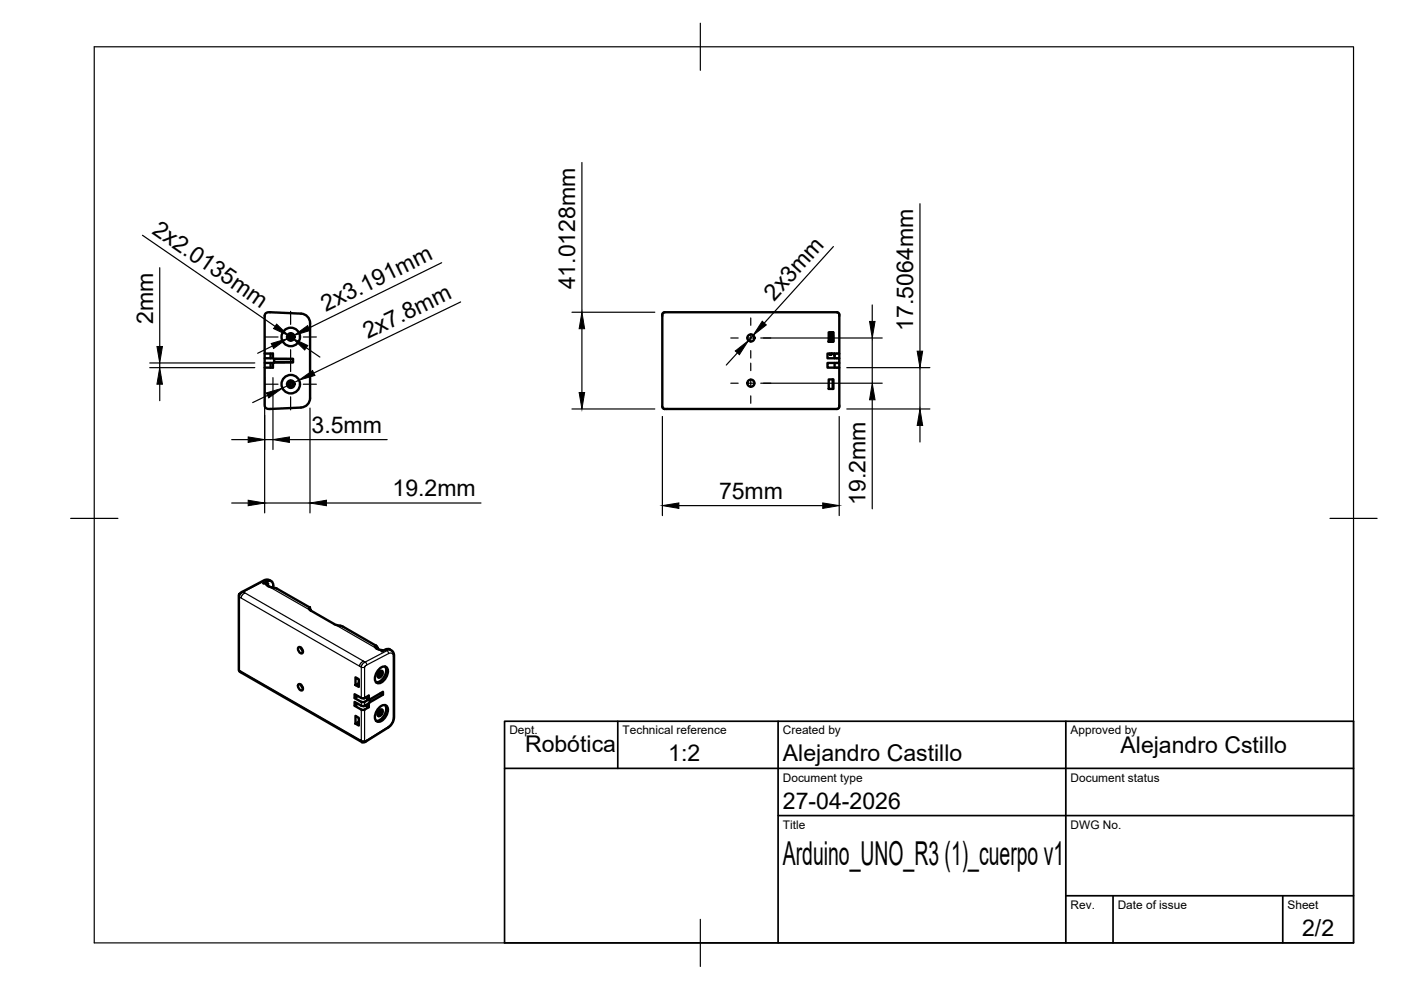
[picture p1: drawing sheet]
<svg xmlns="http://www.w3.org/2000/svg" width="297mm" height="210mm" viewBox="0 0 297 210" stroke-linecap="round" stroke-linejoin="round" font-family="sans-serif">
<!-- layer: Visible -->
<g fill="none" stroke="#000" stroke-width=".51">
<path d="M56.1 77h1.8v.9h-1.8M56.1 75h1.8v1h-1.8M57.4 75v1M57.4 77v.9M58.1 76.1h4v.7h-4zM58.1 76.1h4M62.1 76.8h-4M65.7 68.5a2 2 0 0 0-1.9-2l-6.5-.3a.88 .88 0 0 0-1.2 .8v19a.88 .88 0 0 0 1.2 .7l6.5-.3a2.04 2.04 0 0 0 1.9-2v-15.9M140.5 66.4l.3-.2 36.9 .1 .2 .3v8.4h-2.4v1h2.4v1h-2.4v.9h2.4v8.6l-.4 .2-36.8-.1-.3-.3zM175.7 70.5h1v2h-1zM175.7 72.3v.2M175.9 75l.1 .2 .3-.2"/>
<path d="M176 70.5v2M176.2 70.5l-.1 2M176.7 72.3l-.1-1.8-.1 2M176.8 75l.2 .4M177 75v1M177 77v.9M177.9 75v1M177.9 77v.9M175.7 80.4h1v2.1h-1zM176.6 80.4v2.1M56.6 123.3l-.8 .4 .4-.2 .4 .1M56.6 123.3a.85 .85 0 0 1 1-.1 .85 .85 0 0 1 .3 .9v.5"/>
<path d="M56.6 123.6h.1M56.7 124.2h.2M56.9 123.8l-.3-.2-.1 .1v.2l.4 .4 1.8 .5 7 4M57.5 123.2l-.8-.3-.7 .1-4.7 2.5-.6 .6v16.2l26.1 15.1 .7-.1 5-3.2 .5-.6 .4-.8 .1-13.9-.3-.7-.6-.4M63.2 137.3a.76 .76 0 0 1 .9 .3 .76 .76 0 0 1-.1 .9l-.7-.4zM63.8 137.3l.4 .8M65.7 129.3h.1M65.8 129.3l-.2-.5v.3l.3 .4 5.1 2.9 1.7 .5 7 4M79.8 137.4l.4 .2M80 137.5l.2 .1-.4-.6-.3-.1v.2l.4 .4 1.5 .4M82.6 137.7l-.6-.1-1 .5M63.2 145.1a.76 .76 0 0 1 .9 .4 .76 .76 0 0 1-.1 .9l-.7-.5z"/>
<path d="M63.8 145.2l.4 .7M75.4 151.8l.7 .4v1.6l-.7-.4zM75.4 143.6l.7 .4v1.6l-.7-.4zM75.9 149.2l-.7 .4M75.9 147.6l-.7 .4M76.1 153l-.7 .4M76.1 144.8l-.7 .4M76.6 149.6l-1.4-.8v.8l1.4 .8M76.6 148l-1.4-.8v.8l1.4 .8M76.6 150.4h.7M76.6 149.6h.7M76.6 148.8h.7"/>
<path d="M76.6 148h.7M77.1 149.7l.4-.2 .7 .4-.9 .5M77.1 148.1l.4-.2 .7 .4-.9 .5M77.3 149.6l.9-.5v.8M77.3 148l.9-.5v.8M77.5 149.5v.1M78.4 148.3l2.8-1.6v.6l-2.8 1.6zM80.3 151.4a.44 .44 0 0 0 .6-.1 .44 .44 0 0 0-.2-.6l-.4 .3v.5M80.3 143.6a.79 .79 0 0 1-.1-.9 .79 .79 0 0 1 .9-.4l.1 .4-.2 .5-.3 .3-.4 .2M80.4 142.7l-.1 .4M80.5 150.5l.2-.1 .4 .1v.6l-.4 .6-.6 .1a.93 .93 0 0 1 .4-1.3zM80.5 149.9a.99 .99 0 0 1 1.3-.3 .99 .99 0 0 1 .4 1.3l-.4 .9a1.59 1.59 0 0 1-2.1 1 2.35 2.35 0 0 1 .8-2.9z"/>
<path d="M80.5 141.8a.99 .99 0 0 1 1.3-.4 .99 .99 0 0 1 .4 1.3l-.4 1a1.59 1.59 0 0 1-2.1 1 2.35 2.35 0 0 1 .8-2.9zM80.5 150.8l-.2 .4M80.5 142.6l-.2 .5zM80.7 147l.5 .3M80.7 142.5l-.3 .3-.1 .5M80.7 142.5a.44 .44 0 0 1 .2 .6 .44 .44 0 0 1-.6 .2M81.6 149.5a2.46 2.46 0 0 1-1.9 3.3M81.6 141.3a2.46 2.46 0 0 1-1.9 3.3"/>
<circle cx="61.6" cy="71.4" r="1.96"/>
<circle cx="61.6" cy="71.4" r=".79"/>
<circle cx="61.6" cy="71.4" r=".5"/>
<circle cx="159.2" cy="71.7" r=".75"/>
<circle cx="61.6" cy="81.5" r="1.96"/>
<circle cx="61.6" cy="81.5" r=".79"/>
<circle cx="61.6" cy="81.5" r=".5"/>
<circle cx="159.2" cy="81.2" r=".75"/>
</g>
<g fill="#000">
<circle cx="176.2" cy="75" r=".25"/>
<circle cx="77.5" cy="147.9" r=".25"/>
<circle cx="77.5" cy="149.5" r=".25"/>
</g>
<!-- layer: Visible Narrow -->
<g fill="none" stroke="#000" stroke-width=".25">
<path d="M50.7 126.4l.1 .2M50.8 126.6l25.8 14.8v6.6M50.8 126.6v15.5M51.4 125.5h.2M51.6 125.5l-.7 .5-.1 .6M51.6 125.5l.3 .2-.6 .5-.2 .6M51.9 125.7l25.2 14.5-.7 .5-.2 .6M55.8 123.7l10.2 5.8M56 123l.2 .1M56.2 123.1l-4.6 2.4M56.2 123.1l.4 .2M56.9 123.8v.4"/>
<path d="M57.2 123l-.5-.1-.5 .2M65.5 128.9v.2M70.8 132.3l10.2 5.8M79.9 137.1v.4M81.7 137.7l.3 .3-4.6 2.4 .4 .6M82.4 138.6a.63 .63 0 0 1 .7-.1 .63 .63 0 0 1 .3 .7l.1-.2M83 137.9l-.4-.1-.5 .2 .3 .6-5.1 2.7v6.7M83.4 139.2v13M50.7 141.9l.1 .2M50.8 142.1l.1 .4M50.8 142.1l25.4 14.7M51.1 142.3l.2 .4"/>
<path d="M76.2 156.8l.2 .3M76.6 150.4v6.6l-.4-.2M76.6 157l.1 .3M76.6 148.8v.8M76.6 157h.7M76.6 141.5h.7M77.1 140.2l.3 .2-.6 .4-.2 .6M77.3 150.4v6.7l5.1-3.1M77.3 148.8v.8M77.8 156.9l-.1 .2M80.6 151.5v.3M80.6 143.4v.2"/>
<path d="M82.4 154l-.1 .2M83.4 152.2l-.2 .8-.8 1M83.5 152l-.1 .2"/>
</g>
<!-- layer: BORDER -->
<path d="M20 9.9h267v190h-267zM148.5 4.9v10M15 109.9h10M282 109.9h10M148.5 194.9v10" fill="none" stroke="#000" stroke-width=".25"/>
<!-- layer: TITLEBLOCK -->
<path d="M107 152.9h180v47h-180zM131 152.9v10M165 152.9v47M226 152.9v47M107 162.9h180M165 172.9h122M226 189.9h61M236 189.9v10M272 189.9v10" fill="none" stroke="#000" stroke-width=".36"/>
<!-- layer: FD_Dimensions -->
<g fill="none" stroke="#000" stroke-width=".25">
<path d="M123.4 34.5v31.7M30.2 49.9l28.1 19.3M33.9 56.8v16.7M93.6 55.7l-28.1 13.9M176.7 52.3l-14.7 16.2M195.1 43.2v31.3M31.7 77.9h22.3M31.7 77h22.3M33.9 77v.9M57.8 73.4l-3.2 1.5M61.2 71.2l.8 .5M62.3 71.1l-1.4 .7"/>
<path d="M64.9 73.7l2.9 2M97.7 64l-31.2 15.1M121.3 66.2h17.5M123.4 69.7v13.5M156.3 74.8l-2.3 2.6M159.7 71.1l-1 1.1M161.3 71.7h25.7M179.5 77.9h17.6M184.9 64.7v3.4M184.9 71.7v9.6M195.1 77.9v8.8M33.9 81.5v3.5"/>
<path d="M49.1 93.2h3.5M56.1 80.1v28.6M56.1 93.2h1.8M56.7 83.8l-3.1 1.6M57.9 80.1v15.2M61.4 93.2h20.7M63.4 80.6l-3.5 1.7M65.7 86.5v22.2M121.3 86.7h17.5M140.4 88.3v21M161.3 81.3h25.7M177.9 88.3v21"/>
<path d="M179.5 86.7h17.6M184.9 84.8v23.1M195.1 90.2v3.5M49.1 106.7h3.5M56.1 106.7h9.6M69.2 106.7h32.8M143.9 107.2h30.5"/>
</g>
<g fill="#000" stroke="#000" stroke-width=".21">
<path d="M33.3 73.5h1.1l-.5 3.5zM57.5 72.8l3.4-1-2.9 2.1zM58.7 68.7l2.5 2.5-3.2-1.5zM62.3 71.1l2.9-2.1 .5 1.1zM62 71.7l3.3 1.6-.7 .9zM63.4 80.6l2.9-2 .5 1zM123.4 66.2l.6 3.5h-1.2zM155.9 74.4l2.8-2.2-1.9 3zM161.6 68.1l.9 .8-2.8 2.2zM184.4 68.1h1.1l-.6 3.6zM194.5 74.5h1.1l-.5 3.4zM33.9 77.9l.5 3.6h-1.1z"/>
<path d="M52.6 92.6l3.5 .6-3.5 .6zM56.5 83.3l3.4-1-2.9 2.1zM57.9 93.2l3.5-.6v1.2zM122.8 83.2h1.2l-.6 3.5zM184.9 81.3l.6 3.5h-1.1zM195.1 86.7l.5 3.5h-1.1zM52.6 106.1l3.5 .6-3.5 .5zM65.7 106.7l3.5-.6v1.1zM140.4 107.2l3.5-.6v1.2zM174.4 106.6l3.5 .6-3.5 .6z"/>
</g>
<!-- layer: Smart Centers -->
<g fill="none" stroke="#000" stroke-width=".25">
<path d="M56.2 71.5h2.7M60.7 71.5h1.8M61.6 66v2.8M61.6 70.6v1.7M61.6 74.1v4.7M64.3 71.5h2.8M154.9 71.7h1.6M158.3 71.7h1.8M159.2 67.4v1.6M159.2 70.8v1.8M159.2 74.3v1.6M159.2 77v1.6"/>
<path d="M161.9 71.7h1.5M56.2 81.5h2.7M60.7 81.5h1.8M61.6 80.6v1.8M61.6 84.1v2.8M64.3 81.5h2.8M154.9 81.3h1.6M158.3 81.3h1.8M159.2 80.4v1.7M159.2 83.9v1.6M161.9 81.3h1.5"/>
</g>
<text font-size="7" x="166" y="183.4">Arduino_UNO_R3 (1)_cuerpo v1</text>
<g font-size="4.9">
<text x="32.1" y="49.4" transform="rotate(34 32.1 49.4)">2x2.0135mm</text>
<text x="121.9" y="61.4" transform="rotate(-90 121.9 61.4)">41.0128mm</text>
<text x="164.1" y="64" transform="rotate(-48 164.1 64)">2x3mm</text>
<text x="32.5" y="68.7" transform="rotate(-90 32.5 68.7)">2mm</text>
<text x="69.1" y="66.1" transform="rotate(-26 69.1 66.1)">2x3.191mm</text>
<text x="78" y="71.9" transform="rotate(-26 78 71.9)">2x7.8mm</text>
<text x="193.6" y="70.1" transform="rotate(-90 193.6 70.1)">17.5064mm</text>
<text x="66.1" y="91.8">3.5mm</text>
<text x="83.2" y="105.2">19.2mm</text>
<text x="152.4" y="105.7">75mm</text>
<text x="183.5" y="107" transform="rotate(-90 183.5 107)">19.2mm</text>
<text x="111.3" y="159.5">Robótica</text>
<text x="141.7" y="161.3">1:2</text>
<text x="166" y="161.4">Alejandro Castillo</text>
<text x="237.6" y="159.7">Alejandro Cstillo</text>
<text x="166" y="171.4">27-04-2026</text>
<text x="276.1" y="198.6">2/2</text>
</g>
<g font-size="2.5">
<text x="108" y="155.7">Dept.</text>
<text x="132" y="155.7">Technical reference</text>
<text x="166" y="155.7">Created by</text>
<text x="227" y="155.7">Approved by</text>
<text x="166" y="165.7">Document type</text>
<text x="227" y="165.7">Document status</text>
<text x="166" y="175.7">Title</text>
<text x="227" y="175.7">DWG No.</text>
<text x="227" y="192.7">Rev.</text>
<text x="237" y="192.7">Date of issue</text>
<text x="273" y="192.7">Sheet</text>
</g>
</svg>
